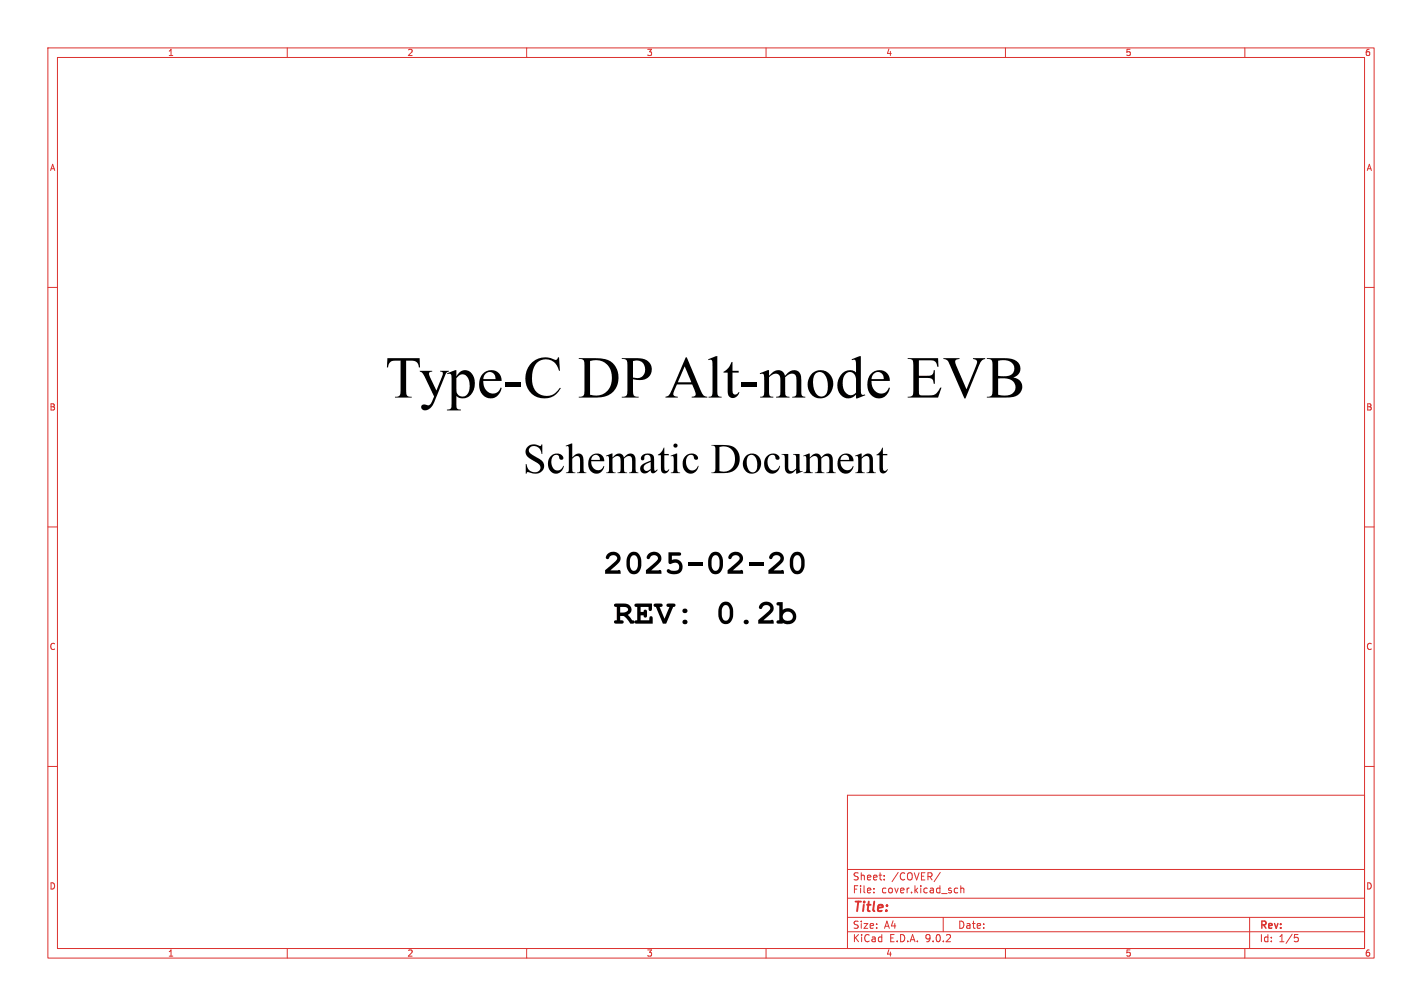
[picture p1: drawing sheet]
<svg xmlns="http://www.w3.org/2000/svg" width="297mm" height="210mm" viewBox="0 0 297 210" stroke-linecap="round" stroke-linejoin="round" font-family="sans-serif">
<g fill="none" stroke="#dc322f" stroke-width=".21">
<path d="M10 10h277v190h-277zM12 12h273v186h-273zM60 10v2M110 10v2M160 10v2M210 10v2M260 10v2M10 60h2M285 60h2M10 110h2M285 110h2M10 160h2"/>
<path d="M177 166h108v32h-108zM285 160h2M60 198v2M110 198v2M160 198v2M177 194.5h108M177 191.5h108M177 187.5h108M177 181.5h108M182.5 186.3v.1M182.5 185.5v.1M184.7 183.6v.1"/>
<path d="M184.7 182.8v.1M196.4 182.1l-1.3 2M197 191.5v3M199.6 185.4l.4 .1M200 186.3l-.4 .1M200.7 185.5l.2-.1 .3 .1 .1 .9M200.7 184.9v1.5M210 198v2M260 198v2M261 191.5v6.5M270.4 195.1h.7M270.5 195.7h.4l.3 .3-.2 .5-.5 .1"/>
</g>
<path d="M165.5 115.6a1.49 1.49 0 0 1 1.7-.3 1.49 1.49 0 0 1 .8 1.5 2.75 2.75 0 0 1-.9 3 1.53 1.53 0 0 1-2.1-1.5v-1.2h.7a1.71 1.71 0 0 0 .6 2h.4a2.28 2.28 0 0 0 0-3.2h-.4l-.3 .3-.3 .9h-.7l.1-.6zM162.3 125.8l1.2-.1v1.6a1.74 1.74 0 0 1 2.3 .2 1.74 1.74 0 0 1 0 2.3 1.74 1.74 0 0 1-2.3 .2v.2h-1.1l-.2-.4 .1-.2 .5-.1v-.8h.7a1.04 1.04 0 0 0 1.3 .9 1.04 1.04 0 0 0 .7-1.4 1.07 1.07 0 0 0-1.2-.5 1.07 1.07 0 0 0-.8 1h-.7v-2.3l-.5-.1-.1-.3z" fill="#000"/>
<text font-size="12.4" x="80.4" y="86.2">Type-CDPAlt-modeEVB</text>
<text font-size="8.8" x="109.2" y="101.1">SchematicDocument</text>
<g font-size="7.1">
<text x="126" y="121.7">2025-02-20</text>
<text x="128.1" y="132.1">REV: 0.2b</text>
</g>
<text font-size="2.8" fill="#dc322f" x="178" y="190.9">Title:</text>
<g font-size="2.1" fill="#dc322f">
<text x="178" y="184">Sheet:</text>
<text x="186.2" y="184">/COVER/</text>
<text x="178" y="186.7">File:</text>
<text x="184.1" y="186.7">cover.kicad_sch</text>
<text x="178" y="196.9">KiCad</text>
<text x="178" y="194.1">Size:</text>
<text x="184.7" y="194.1">A4</text>
<text x="185.7" y="196.9">E.D.A.</text>
<text x="193.3" y="196.9">9.0.2</text>
<text x="200" y="194.1">Date:</text>
<text x="263" y="194.3">Rev:</text>
<text x="263" y="196.9">Id:</text>
<text x="267.1" y="196.9">1/5</text>
</g>
<g font-size="1.8" fill="#dc322f">
<text x="35" y="11.9">1</text>
<text x="85" y="11.9">2</text>
<text x="135" y="11.9">3</text>
<text x="185" y="11.9">4</text>
<text x="235" y="11.9">5</text>
<text x="285" y="11.9">6</text>
<text x="10.3" y="35.9">A</text>
<text x="285.3" y="35.9">A</text>
<text x="10.3" y="85.9">B</text>
<text x="285.3" y="85.9">B</text>
<text x="10.3" y="135.9">C</text>
<text x="285.3" y="135.9">C</text>
<text x="10.3" y="185.9">D</text>
<text x="285.3" y="185.9">D</text>
<text x="35" y="199.9">1</text>
<text x="85" y="199.9">2</text>
<text x="135" y="199.9">3</text>
<text x="185" y="199.9">4</text>
<text x="235" y="199.9">5</text>
<text x="285" y="199.9">6</text>
</g>
</svg>
